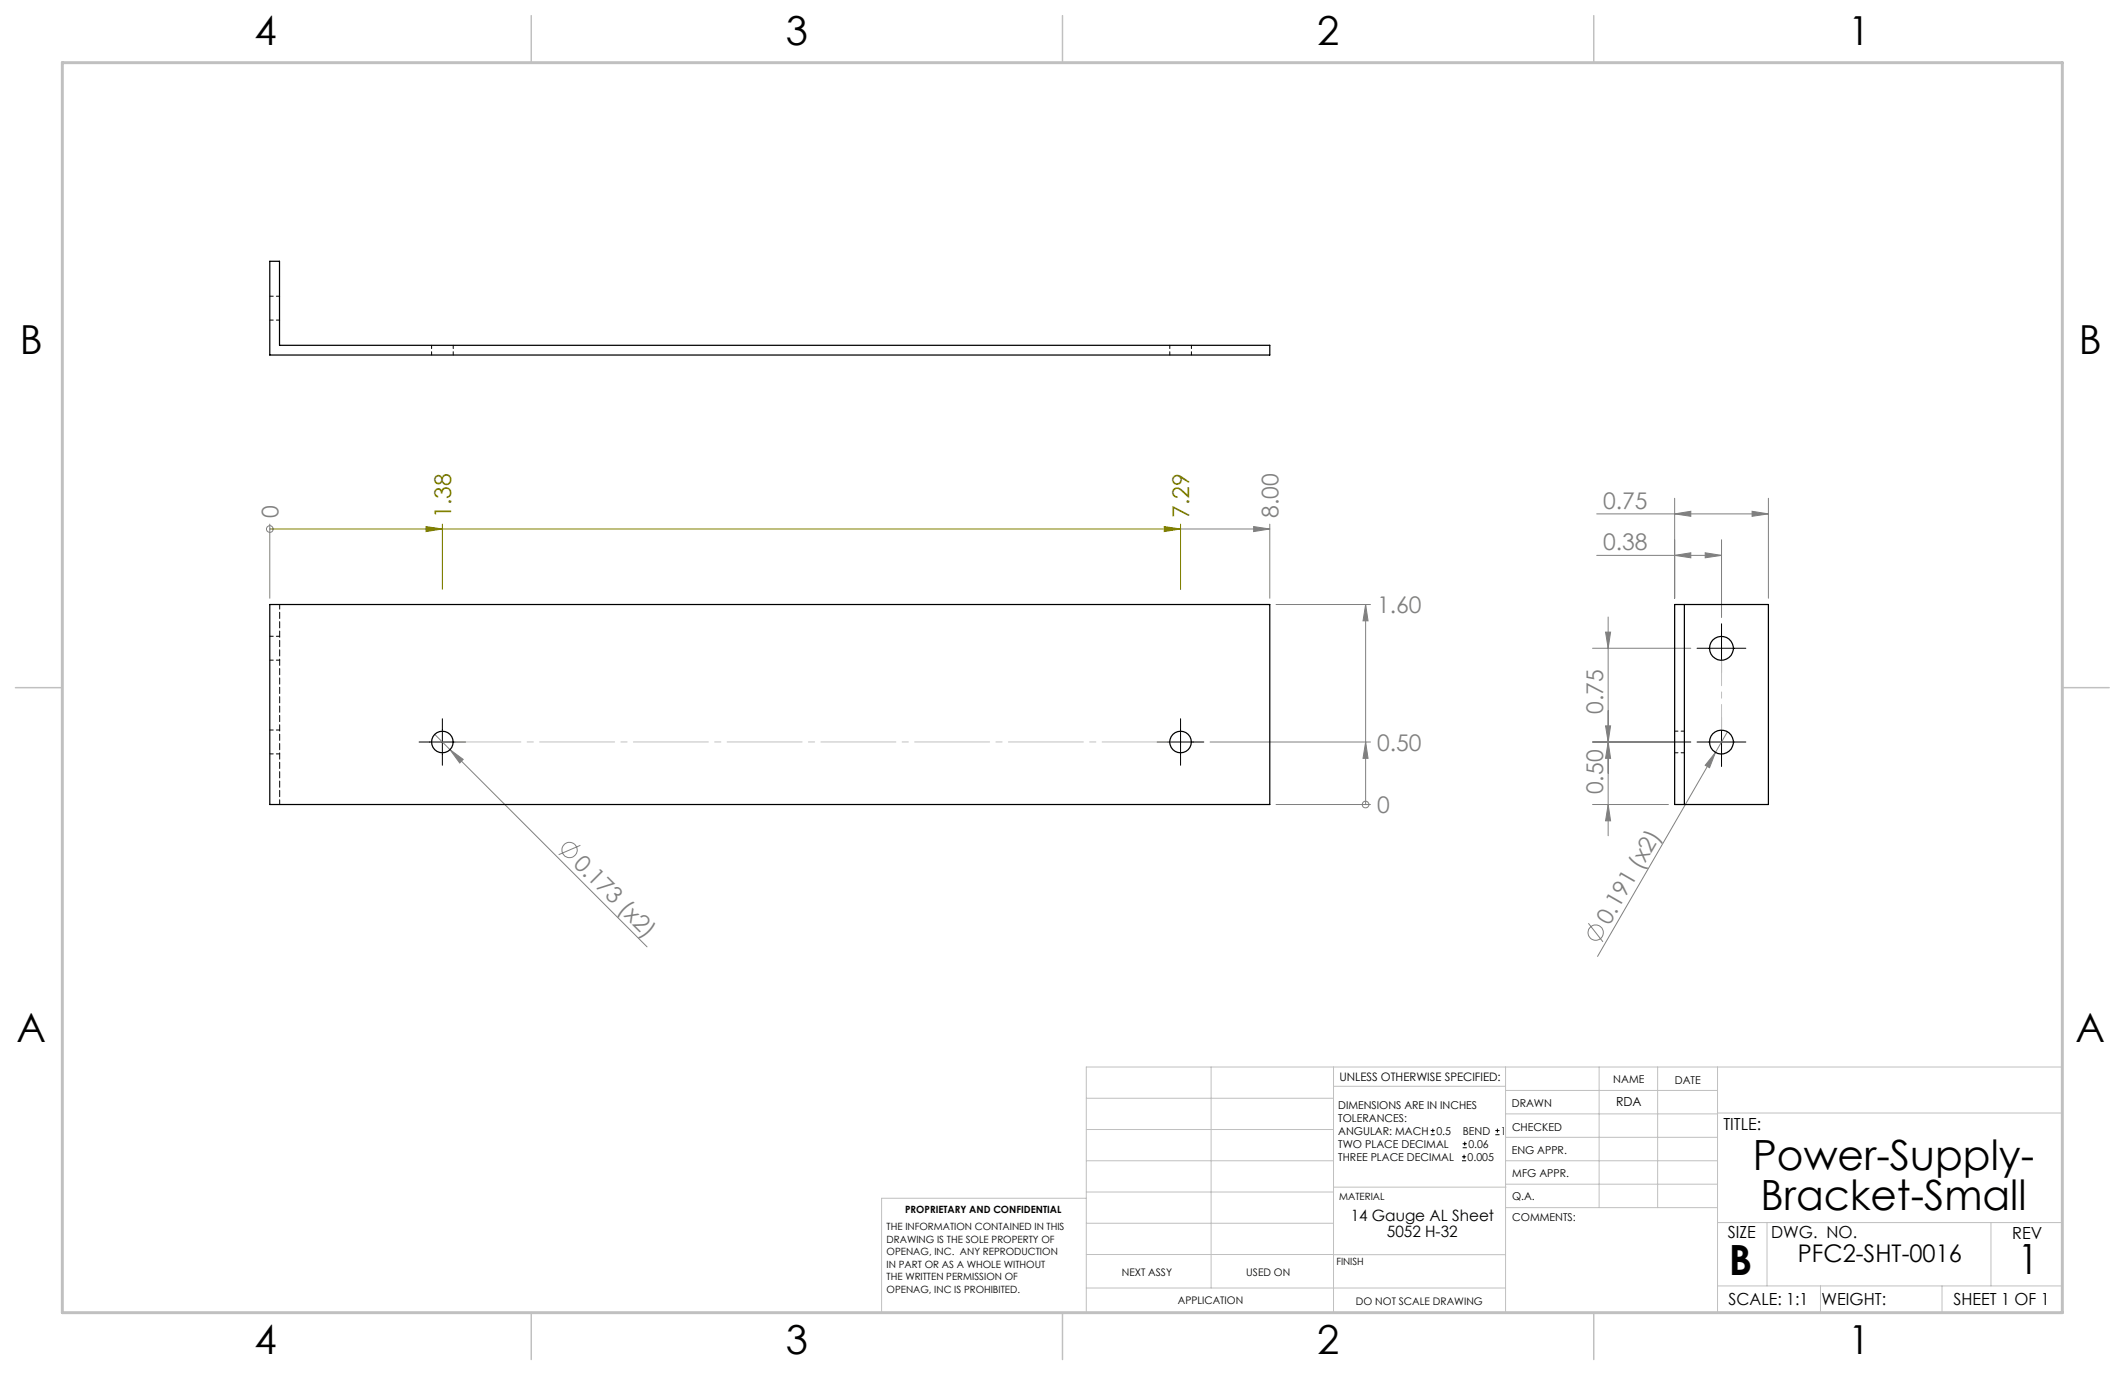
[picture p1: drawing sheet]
<svg xmlns="http://www.w3.org/2000/svg" width="432mm" height="279mm" viewBox="0 0 432 279" stroke-linecap="round" stroke-linejoin="round" font-family="sans-serif">
<g fill="none" stroke="#808080" stroke-width=".2">
<path d="M54.8 107.5h.1M54.8 106.5v15.1M239.9 107.5h18.1M254.7 107l3.3 .5-3.3 .5zM258 106.5v15.1M324.4 112.9h25.4M324.4 104.4h34.9M340.3 112.9l3.3-.6v1zM340.3 104.4l3.3-.5v1zM340.3 101.2v20.4M346.5 112.3l3.3 .6-3.3 .4zM349.8 109.7v15.8"/>
<path d="M356 103.9l3.3 .5-3.3 .5zM359.3 101.2v20.4M259.3 122.8h19.2M277.5 122.8v40.7M277.5 122.8l.5 3.4h-1zM323.6 131.7h20M326.2 128.4h1.1l-.5 3.3zM326.8 125.4v44.4M88.3 149.2l3.1 3.1M91.4 152.3l2.7 2-.7 .7zM91.4 152.3l40.1 40.1M245.9 150.8h32.6"/>
<path d="M277.5 150.8l.5 3.3h-1zM323.6 150.8h20M326.2 147.5h1.1l-.5 3.3zM326.8 150.8l.5 3.3h-1.1zM348.6 152.9l-1.2 3.1-.9-.5zM348.6 152.9l-24 41.4M351 148.7l-2.4 4.2M117.9 171.8l-4.4 1.9M259.3 163.5h19.2M277.5 163.5h.1M323.6 163.5h15.4M326.8 163.5l.5 3.3h-1.1z"/>
<path d="M322.8 187.6l2.9 3.8"/>
<circle cx="54.8" cy="107.5" r=".67"/>
<circle cx="115.7" cy="172.7" r="1.56"/>
<circle cx="277.5" cy="163.5" r=".68"/>
<circle cx="324.2" cy="189.5" r="1.56"/>
</g>
<g fill="none" stroke="#000" stroke-width=".2">
<path d="M344.8 131.7h10M349.8 126.8v9.9M85.2 150.8h9.4M89.9 146v9.5M235.1 150.8h9.5M239.9 146v9.5M344.8 150.8h10M349.8 145.8v10M290.7 230.6h.8M290.7 229.7h.8M291.1 229.3v.9M297.1 235.9h.8"/>
<path d="M297.1 235.1h.8M297.2 233.2h.9M297.2 232.4h.9M297.5 234.6v.9M297.6 232v.8M303.8 230.6h.9M303.8 229.7h.9M304.3 229.3v.9"/>
</g>
<path d="M54.8 107.5h185.1M86.6 107l3.3 .5-3.3 .5zM89.9 106.5v13.3M236.6 107l3.3 .5-3.3 .5zM239.9 106.5v13.3" fill="none" stroke="#808000" stroke-width=".2"/>
<path d="M349.8 148.3v-14.2" fill="none" stroke="#c0c0c0" stroke-width=".2" stroke-dasharray="15.2 1.3 1.3 1.3" stroke-dashoffset="10"/>
<path d="M92.1 150.8h145.6" fill="none" stroke="#c0c0c0" stroke-width=".2" stroke-dasharray="15.2 1.3 1.3 1.3" stroke-dashoffset="1.5"/>
<g fill="none" stroke="#c0c0c0" stroke-width=".2">
<path d="M246.1 216.8v44.9M271 216.8v49.9M305.9 216.8v49.9M324.9 216.8v28.6M336.8 216.8v28.6M349 216.8v49.9M220.7 235.9h50.3M220.7 229.5h50.3M220.7 223.2h50.3M271 220.7h34.9M305.9 231.1h43.1M305.9 226.3h43.1"/>
<path d="M305.9 221.6h43.1M305.9 235.9h43.1M349 226.2h70.1M220.7 243.5h-41.6v23.2h240v-49.9h-198.4v49.9M220.7 248.6h50.3M220.7 242.2h50.3M220.7 254.9h50.3M271 255h34.9M271 241.2h35M305.9 240.6h43.1M306 245.4h43M349 248.4h70.1"/>
<path d="M359.1 248.4v12.9M404.6 248.4v12.9M220.7 261.7h85.2M349 261.3h70.1M369.9 261.3v5.4M394.6 261.3v5.4"/>
</g>
<path d="M107.9 3.2v9.5M215.9 3.2v9.5M323.8 3.2v9.5M3.1 139.7h9.6M419.1 139.7h9.5M107.9 266.7v9.6M215.9 266.7v9.6M323.8 266.7v9.6" fill="none" stroke="#c0c0c0" stroke-width=".3"/>
<path d="M12.7 12.7h406.4v254h-406.4z" fill="none" stroke="#c0c0c0" stroke-width=".6"/>
<path d="M86.6 107l3.3 .5-3.3 .5zM236.6 107l3.3 .5-3.3 .5z" fill="#808000"/>
<g fill="#808080">
<path d="M254.7 107l3.3 .5-3.3 .5z"/>
<path d="M348.6 152.9l-1.2 3.1-.9-.5z"/>
<path d="M91.4 152.3l2.7 2-.7 .7z"/>
<path d="M277.5 150.8l.5 3.3h-1zM277.5 122.8l.5 3.4h-1z"/>
<path d="M340.3 112.9l3.3-.6v1zM346.5 112.3l3.3 .6-3.3 .4zM340.3 104.4l3.3-.5v1zM356 103.9l3.3 .5-3.3 .5z"/>
<path d="M326.8 163.5l.5 3.3h-1.1zM326.2 147.5h1.1l-.5 3.3zM326.8 150.8l.5 3.3h-1.1zM326.2 128.4h1.1l-.5 3.3z"/>
</g>
<g fill="none" stroke="#000" stroke-width=".25">
<path d="M54.8 53.1h2v17.1h201.2v1.9h-203.2zM54.8 122.8h203.2v40.7h-203.2zM340.3 122.8h19v40.7h-19zM342.3 122.8v40.7"/>
<circle cx="349.8" cy="131.7" r="2.42"/>
<circle cx="89.9" cy="150.8" r="2.19"/>
<circle cx="239.9" cy="150.8" r="2.19"/>
<circle cx="349.8" cy="150.8" r="2.42"/>
</g>
<path d="M56.8 122.8v40.7" fill="none" stroke="#000" stroke-width=".2" stroke-dasharray="1.3 .6" stroke-dashoffset=".3"/>
<path d="M54.8 65h2M56.8 60.2h-2M87.7 70.2v1.9M92.1 72.1v-1.9M237.7 70.2v1.9M242.1 72.1v-1.9M54.8 134.1h2M56.8 129.3h-2M54.8 153.2h2M56.8 148.3h-2M340.3 153h2M342.3 148.6h-2" fill="none" stroke="#000" stroke-width=".2" stroke-dasharray="1.3 .6" stroke-dashoffset=".6"/>
<g font-size="8.5">
<text x="356.2" y="237.7">Power-Supply-</text>
<text x="357.8" y="245.8">Bracket-Small</text>
<text x="351.3" y="259">B</text>
<text x="410" y="258.9">1</text>
</g>
<g font-size="8.1">
<text x="51.7" y="9.1">4</text>
<text x="159.7" y="9.1">3</text>
<text x="267.6" y="9.1">2</text>
<text x="375.6" y="9.1">1</text>
<text x="4" y="72">B</text>
<text x="422.4" y="72">B</text>
<text x="3.3" y="211.7">A</text>
<text x="421.7" y="211.7">A</text>
<text x="51.7" y="275.2">4</text>
<text x="159.7" y="275.2">3</text>
<text x="267.6" y="275.2">2</text>
<text x="375.6" y="275.2">1</text>
</g>
<text font-size="4.9" x="365.3" y="256.5">PFC2-SHT-0016</text>
<g font-size="4.7" fill="#808080">
<text x="56.6" y="105.2" transform="rotate(-90 56.6 105.2)">0</text>
<text x="259.8" y="105.2" transform="rotate(-90 259.8 105.2)">8.00</text>
<text x="325.8" y="103.4">0.75</text>
<text x="325.8" y="111.8">0.38</text>
<text x="279.8" y="124.6">1.60</text>
<text x="325.8" y="145.1" transform="rotate(-90 325.8 145.1)">0.75</text>
<text x="279.8" y="152.5">0.50</text>
<text x="325.8" y="161.4" transform="rotate(-90 325.8 161.4)">0.50</text>
<text x="279.8" y="165.2">0</text>
<text x="116.4" y="175.7" transform="rotate(45 116.4 175.7)">0.173 (x2)</text>
<text x="327" y="188.1" transform="rotate(-60 327 188.1)">0.191 (x2)</text>
</g>
<g font-size="4.7" fill="#808000">
<text x="91.7" y="105.2" transform="rotate(-90 91.7 105.2)">1.38</text>
<text x="241.7" y="105.2" transform="rotate(-90 241.7 105.2)">7.29</text>
</g>
<g font-size="3.4">
<text x="350.2" y="229.5">TITLE:</text>
<text x="351.1" y="251.6">SIZE</text>
<text x="359.9" y="251.6">DWG. NO.</text>
<text x="408.9" y="251.7">REV</text>
<text x="351.2" y="265.2">SCALE: 1:1</text>
<text x="370.1" y="265.3">WEIGHT:</text>
<text x="396.9" y="265.2">SHEET 1 OF 1</text>
</g>
<g font-size="3.2">
<text x="274.5" y="248.2">14 Gauge AL Sheet</text>
<text x="281.8" y="251.3">5052 H-32</text>
</g>
<text font-size="2.5" x="328.4" y="224.8">RDA</text>
<text font-size="2.4" x="272.2" y="219.7">UNLESS OTHERWISE SPECIFIED:</text>
<g font-size="2.2">
<text x="327.8" y="220.1">NAME</text>
<text x="340.3" y="220.2">DATE</text>
<text x="271.9" y="225.3">DIMENSIONS ARE IN INCHES</text>
<text x="271.9" y="227.9">TOLERANCES:</text>
<text x="307.2" y="224.9">DRAWN</text>
<text x="271.9" y="233.2">TWO PLACE DECIMAL</text>
<text x="271.9" y="230.6">ANGULAR: MACH</text>
<text x="291.9" y="230.6">0.5</text>
<text x="297.2" y="230.6">BEND</text>
<text x="298.4" y="233.2">0.06</text>
<text x="305" y="230.6">1</text>
<text x="307.3" y="229.8">CHECKED</text>
<text x="271.9" y="235.9">THREE PLACE DECIMAL</text>
<text x="298.2" y="235.9">0.005</text>
<text x="307.2" y="234.5">ENG APPR.</text>
<text x="307.3" y="239.2">MFG APPR.</text>
<text x="307.3" y="243.9">Q.A.</text>
<text x="307.3" y="248.1">COMMENTS:</text>
</g>
<g font-size="2.1">
<text x="227.9" y="259.2">NEXT ASSY</text>
<text x="253.3" y="259.2">USED ON</text>
<text x="239.3" y="265">APPLICATION</text>
<text x="275.5" y="265.1">DO NOT SCALE DRAWING</text>
</g>
<g font-size="2">
<text x="272.1" y="243.9">MATERIAL</text>
<text x="180.2" y="250">THE INFORMATION CONTAINED IN THIS</text>
<text x="183.9" y="246.4">PROPRIETARY AND CONFIDENTIAL</text>
<text x="180.2" y="252.5">DRAWING IS THE SOLE PROPERTY OF</text>
<text x="180.2" y="255.1">OPENAG, INC. ANY REPRODUCTION</text>
<text x="180.2" y="257.6">IN PART OR AS A WHOLE WITHOUT</text>
<text x="271.5" y="257">FINISH</text>
<text x="180.2" y="260.1">THE WRITTEN PERMISSION OF</text>
<text x="180.2" y="262.6">OPENAG, INC IS PROHIBITED.</text>
</g>
</svg>
